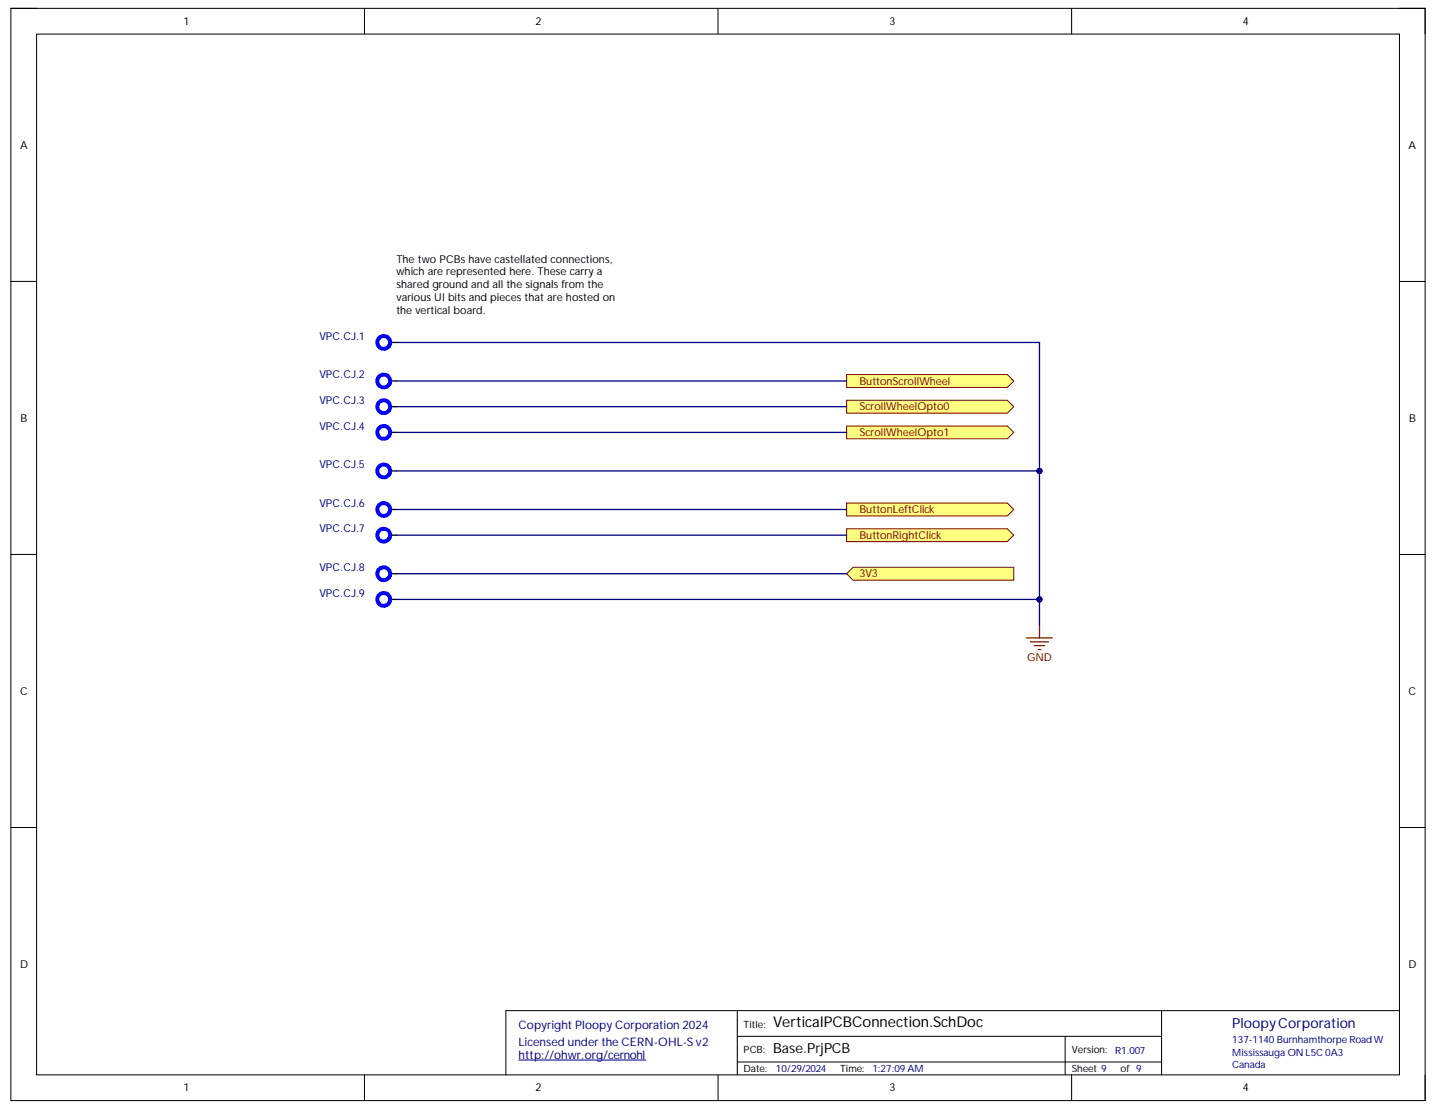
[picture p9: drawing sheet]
<svg xmlns="http://www.w3.org/2000/svg" width="279mm" height="216mm" viewBox="0 0 279 216" stroke-linecap="round" stroke-linejoin="round" font-family="sans-serif">
<path d="M2.1 1.6h274.8v212.3h-274.8z" fill="none" stroke="#000" stroke-width=".19"/>
<path d="M7.1 6.6h264.8v202.3h-264.8z" fill-rule="evenodd" fill="#fff"/>
<g fill="none" stroke="#000" stroke-width=".19">
<path d="M2.1 1.6h5M7.1 6.6h264.8v202.3h-264.8zM70.8 1.6v5M139.5 1.6v5M208.2 1.6v5M271.9 1.6h5v5M2.1 54.7h5M271.9 54.7h5M2.1 107.7h5M271.9 107.8h5M2.1 160.8h5M271.9 160.8h5"/>
<path d="M143.3 196.4v12.5M225.7 196.4v12.5M271.9 196.4h-173.6v12.5M70.8 208.9v5M139.5 208.9v5M143.3 201.4h82.4M143.3 206.4h82.4M207 201.4v7.5M208.2 208.9v5M276.9 208.9v5"/>
</g>
<path d="M100.8 206h24.7" fill="none" stroke="#000080" stroke-width=".19"/>
<path d="M75.8 66.5h1.3M75.8 74h1.3M75.8 79h1.3M75.8 84h1.3M75.8 99h1.3M75.8 91.5h1.3M75.8 104h1.3M75.8 111.5h1.3M75.8 116.5h1.3" fill="none" stroke="#000" stroke-width=".25"/>
<path d="M75.7 67.1a1.25 1.25 0 0 0-1.1-1.8 1.25 1.25 0 0 0-1.2 1.7 1.25 1.25 0 0 0 2 .5l.2-.3M75.7 74.6a1.25 1.25 0 0 0-1.1-1.8 1.25 1.25 0 0 0-1.2 1.7 1.25 1.25 0 0 0 2 .5l.2-.3M75.7 79.6a1.25 1.25 0 0 0-1.1-1.8 1.25 1.25 0 0 0-1.2 1.6 1.25 1.25 0 0 0 2 .6l.2-.3M75.7 84.6a1.25 1.25 0 0 0-1.1-1.8 1.25 1.25 0 0 0-1.2 1.6 1.25 1.25 0 0 0 2 .6l.2-.4M75.7 99.6a1.25 1.25 0 0 0-1.1-1.8 1.25 1.25 0 0 0-1.2 1.6 1.25 1.25 0 0 0 2 .5l.2-.3M75.7 92.1a1.25 1.25 0 0 0-1.1-1.8 1.25 1.25 0 0 0-1.2 1.6 1.25 1.25 0 0 0 2 .5l.2-.3M75.7 104.6a1.25 1.25 0 0 0-1.1-1.8 1.25 1.25 0 0 0-1.2 1.6 1.25 1.25 0 0 0 2 .5l.2-.3M75.7 112.1a1.25 1.25 0 0 0-1.1-1.8 1.25 1.25 0 0 0-1.2 1.6 1.25 1.25 0 0 0 2 .5l.2-.3M75.7 117.1a1.25 1.25 0 0 0-1.1-1.9 1.25 1.25 0 0 0-1.2 1.7 1.25 1.25 0 0 0 2 .5l.2-.3" fill="none" stroke="#00f" stroke-width=".76"/>
<path d="M77.1 49.1h42.4v15h-42.4z" fill-rule="evenodd" fill="#fff"/>
<path d="M77.1 49.1h42.4v15h-42.4z" fill="none" stroke="#fff" stroke-width=".19"/>
<path d="M199.5 124h5M200.2 124.7h3.5M201 125.5h2M201.7 126.2h.5M202 121.5v2.5" fill="none" stroke="#800000" stroke-width=".25"/>
<path d="M164.5 72.8h31.2l1.3 1.2-1.3 1.3h-31.2z" fill-rule="evenodd" fill="#ffff80"/>
<path d="M164.5 72.8h31.2l1.3 1.2-1.3 1.3h-31.2z" fill="none" stroke="#800000" stroke-width=".19"/>
<path d="M164.5 77.8h31.2l1.3 1.2-1.3 1.3h-31.2z" fill-rule="evenodd" fill="#ffff80"/>
<path d="M164.5 77.8h31.2l1.3 1.2-1.3 1.3h-31.2z" fill="none" stroke="#800000" stroke-width=".19"/>
<path d="M164.5 82.8h31.2l1.3 1.2-1.3 1.3h-31.2z" fill-rule="evenodd" fill="#ffff80"/>
<path d="M164.5 82.8h31.2l1.3 1.2-1.3 1.3h-31.2z" fill="none" stroke="#800000" stroke-width=".19"/>
<path d="M164.5 97.8h31.2l1.3 1.2-1.3 1.3h-31.2z" fill-rule="evenodd" fill="#ffff80"/>
<path d="M164.5 97.8h31.2l1.3 1.2-1.3 1.3h-31.2z" fill="none" stroke="#800000" stroke-width=".19"/>
<path d="M164.5 102.8h31.2l1.3 1.2-1.3 1.3h-31.2z" fill-rule="evenodd" fill="#ffff80"/>
<path d="M164.5 102.8h31.2l1.3 1.2-1.3 1.3h-31.2z" fill="none" stroke="#800000" stroke-width=".19"/>
<path d="M165.7 110.2h31.3v2.5h-31.3l-1.2-1.2z" fill-rule="evenodd" fill="#ffff80"/>
<path d="M165.7 110.2h31.3v2.5h-31.3l-1.2-1.2z" fill="none" stroke="#800000" stroke-width=".19"/>
<path d="M77.1 116.5h124.9" fill="none" stroke="#000080" stroke-width=".25"/>
<circle cx="202" cy="116.5" r=".5" fill="#000080"/>
<circle cx="202" cy="116.5" r=".5" fill="none" stroke="#000080" stroke-width=".19"/>
<path d="M77.1 91.5h124.9" fill="none" stroke="#000080" stroke-width=".25"/>
<circle cx="202" cy="91.5" r=".5" fill="#000080"/>
<circle cx="202" cy="91.5" r=".5" fill="none" stroke="#000080" stroke-width=".19"/>
<path d="M77.1 66.6h124.9v54.9M77.1 79h87.4M77.1 99h87.4M77.1 84h87.4M77.1 104h87.4M77.1 111.5h87.4" fill="none" stroke="#000080" stroke-width=".25"/>
<circle cx="202" cy="116.5" r=".5" fill="#000080"/>
<circle cx="202" cy="116.5" r=".5" fill="none" stroke="#000080" stroke-width=".19"/>
<circle cx="202" cy="91.5" r=".5" fill="#000080"/>
<circle cx="202" cy="91.5" r=".5" fill="none" stroke="#000080" stroke-width=".19"/>
<path d="M77.1 74h87.4" fill="none" stroke="#000080" stroke-width=".25"/>
<text font-size="2.9" x="150.2" y="199.6">VerticalPCBConnection.SchDoc</text>
<text font-size="2.7" fill="#000080" x="239.4" y="199.8">PloopyCorporation</text>
<text font-size="2.7" x="150.2" y="204.6">Base.PrjPCB</text>
<g font-size="2.3" fill="#000080">
<text x="100.8" y="200">Copyright Ploopy Corporation 2024</text>
<text x="100.8" y="203.2">Licensed under the CERN-OHL-S v2</text>
<text x="100.8" y="205.8">http://ohwr.org/cernohl</text>
</g>
<g font-size="2.1">
<text x="35.7" y="4.8">1</text>
<text x="104.1" y="4.8">2</text>
<text x="172.8" y="4.8">3</text>
<text x="241.4" y="4.8">4</text>
<text x="3.9" y="28.9">A</text>
<text x="273.7" y="28.9">A</text>
<text x="77" y="51">The two PCBs have castellated connections,</text>
<text x="77" y="53.5">which are represented here. These carry a</text>
<text x="77" y="56">shared ground and all the signals from the</text>
<text x="77" y="58.6">various UI bits and pieces that are hosted on</text>
<text x="77" y="61">the vertical board.</text>
<text x="4" y="82">B</text>
<text x="273.8" y="82">B</text>
<text x="3.9" y="135">C</text>
<text x="273.7" y="135">C</text>
<text x="3.9" y="188">D</text>
<text x="273.7" y="188">D</text>
<text x="35.7" y="212.1">1</text>
<text x="104.1" y="212.1">2</text>
<text x="172.8" y="212.1">3</text>
<text x="241.4" y="212.1">4</text>
</g>
<g font-size="2.1" fill="#000080">
<text x="62.1" y="66">VPC.CJ.1</text>
<text x="62.1" y="73.5">VPC.CJ.2</text>
<text x="62.1" y="78.5">VPC.CJ.3</text>
<text x="62.1" y="83.5">VPC.CJ.4</text>
<text x="62.1" y="91">VPC.CJ.5</text>
<text x="62.1" y="98.4">VPC.CJ.6</text>
<text x="62.1" y="103.4">VPC.CJ.7</text>
<text x="62.1" y="111">VPC.CJ.8</text>
<text x="62.1" y="115.9">VPC.CJ.9</text>
</g>
<g font-size="2.1" fill="#800000">
<text x="167" y="74.8">ButtonScrollWheel</text>
<text x="167" y="79.8">ScrollWheelOpto0</text>
<text x="167" y="84.8">ScrollWheelOpto1</text>
<text x="167" y="99.7">ButtonLeftClick</text>
<text x="167" y="104.7">ButtonRightClick</text>
<text x="167" y="112.2">3V3</text>
<text x="199.6" y="128.4">GND</text>
</g>
<g font-size="1.9">
<text x="144.5" y="199.7">Title:</text>
<text x="144.5" y="208.4">Date:</text>
<text x="144.5" y="204.7">PCB:</text>
<text x="163.2" y="208.4">Time:</text>
<text x="208.2" y="204.7">Version:</text>
<text x="208.2" y="208.4">Sheet 9</text>
<text x="217.7" y="208.4">of 9</text>
</g>
<g font-size="1.9" fill="#000080">
<text x="239.4" y="202.6">137-1140Burnhamthorpe Road W</text>
<text x="150.7" y="208.4">10/29/2024</text>
<text x="169.5" y="208.4">1:27:09AM</text>
<text x="216.7" y="204.9">R1.007</text>
<text x="239.4" y="205.2">Mississauga ON L5C 0A3</text>
<text x="239.4" y="207.6">Canada</text>
</g>
</svg>
